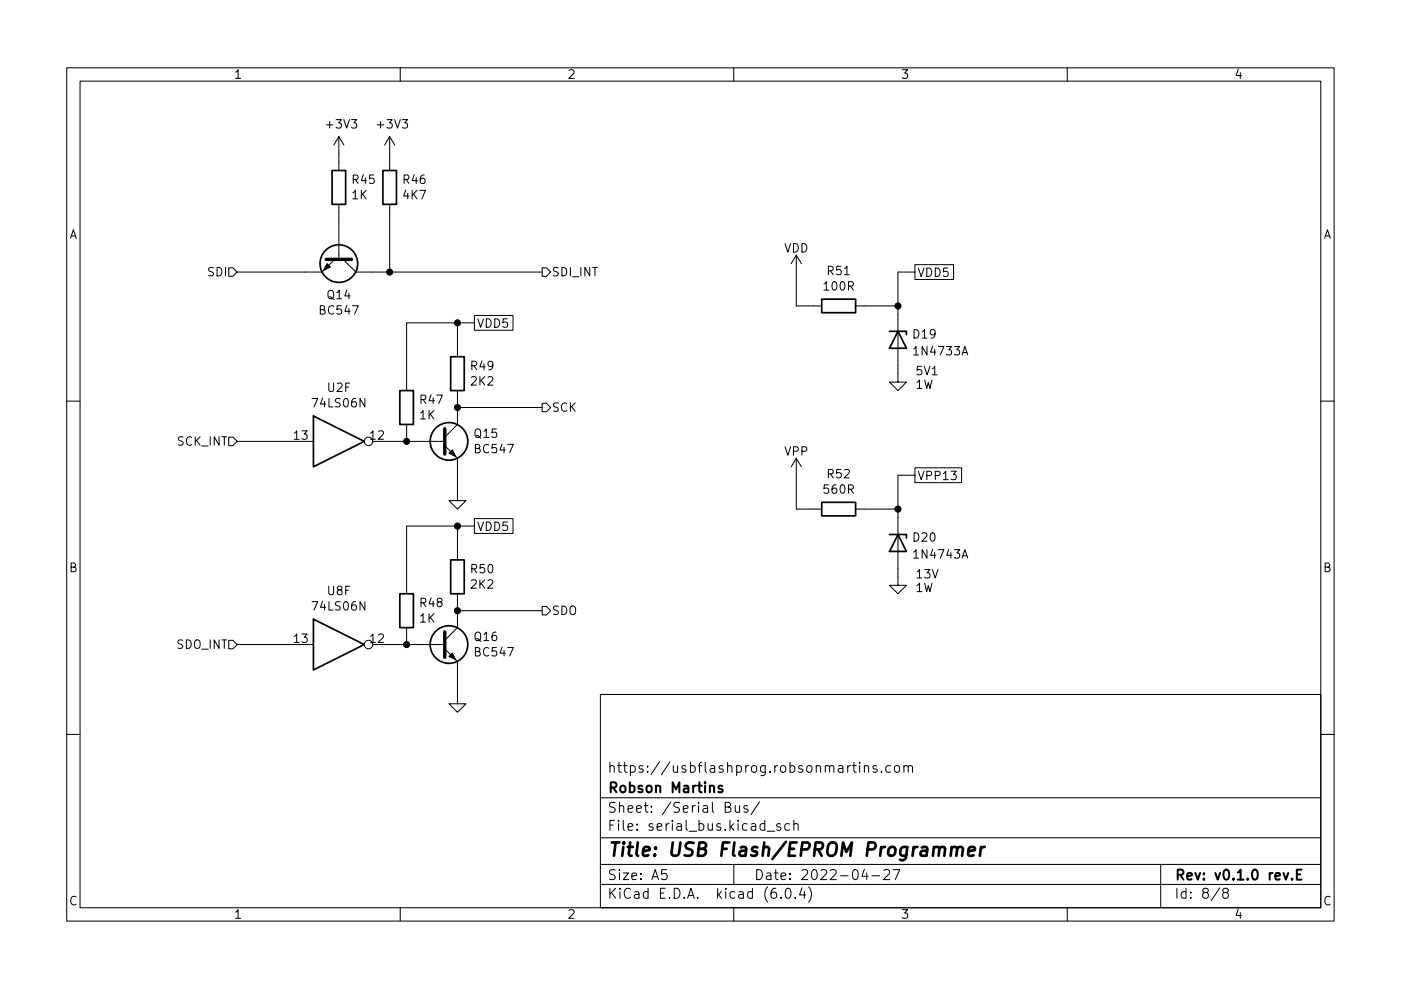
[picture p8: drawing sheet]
<svg xmlns="http://www.w3.org/2000/svg" width="297mm" height="210mm" viewBox="0 0 297 210" stroke-linecap="round" stroke-linejoin="round" font-family="sans-serif">
<g fill="none" stroke="#000" stroke-width=".22">
<path d="M14.1 14.4h268.8v181h-268.8zM17 17.2h263v175.4h-263zM84.9 14.4v2.8M155.6 14.4v2.8M226.3 14.4v2.8M71.8 29l-1 1.8M71.8 29v7.2M71.8 29l1.1 1.8M82.6 29l-1.1 1.8M82.6 29v7.2M82.6 29l1.1 1.8M48.5 56.8h.9l.9 .9-.9 .9h-.9z"/>
<path d="M70.9 55l-2.6 2.7h-18M71.8 43.4v11.6M72.7 55l2.7 2.7h39.5M82.6 43.4v14.3M114.9 56.8h.9l.9 .9-.9 .9h-.9zM168.8 54.1l-1 1.8M168.8 54.1v10.8h5.4M168.8 54.1l1.1 1.8M194 57.7h-3.6v23.4h1.8l-1.8 1.8-1.8-1.8h1.8M194 56.2h8.2v3.1h-8.2zM97 68.5v7.2M100.6 66.9h8.2v3.2h-8.2z"/>
<path d="M100.6 68.5h-14.4v14.4M181.4 64.9h9M14.1 85.1h2.9M48.5 92.7h.9l.9 .9-.9 .9h-.9zM50.3 93.6h16.2M79 93.6h15.3M86.2 90.1v3.5M94.3 94.5l2.7 2.7v9h1.8l-1.8 1.8-1.8-1.8h1.8M97 82.9v7.2l-2.7 2.6M97 86.5h17.9M114.9 85.6h.9l.9 .9-.9 .9h-.9zM168.8 97.2v10.8h5.4"/>
<path d="M168.8 97.2l-1 1.8M168.8 97.2l1.1 1.8M194 99.3h9.9v3.1h-9.9zM280 85.1h2.9M97 111.6v7.2M100.6 110h8.2v3.2h-8.2zM100.6 111.6h-14.4v14.4M181.4 108h9M194 100.8h-3.6v23.4h1.8l-1.8 1.8-1.8-1.8h1.8M48.5 135.9h.9l.9 .9-.9 .8h-.9zM50.3 136.8h16.2M79 136.8h15.3"/>
<path d="M86.2 133.2v3.6M94.3 137.6l2.7 2.7v9h1.8l-1.8 1.8-1.8-1.8h1.8M97 126v7.2l-2.7 2.7M97 129.6h17.9M114.9 128.7h.9l.9 .9-.9 .9h-.9zM14.1 155.8h2.9M127.3 147.3h152.7v45.3h-152.7zM280 155.8h2.9M127.3 177.7h152.7M127.3 169.3h152.7M153.8 171.2l.9-.1 .2-.3-.1-.4-.3-.2h-.7v2.1h.8a.57 .57 0 0 0 .4-.6 .57 .57 0 0 0-.5-.5M155.9 170.9l.1 1.3a.58 .58 0 0 0 .8-.1"/>
<path d="M156.8 170.9v1.4M158.5 171l-.5-.1-.3 .3 .1 .3 .7 .2v.5h-.8M161 170.1l-1.8 2.7M162.7 176.4h1.6M165.5 174.8l-.5-.1-.3 .3 .1 .4 .7 .2v.5h-.8M167.4 174.8l-.6-.1-.4 .4v.7l.2 .3h.8M168.3 174.9a.53 .53 0 0 1 .9 .1v1.2M168.3 174v2.2M180.7 162.4h.8M181 161.7v1.9l.1 .2 .4 .1M182.3 161.7v.2M182.3 162.4v1.5"/>
<path d="M183.3 162.6a.53 .53 0 0 1 .9 .1v1.2M183.3 162.4v1.5M185.9 162.5l-.5-.1-.3 .3 .1 .3 .7 .2v.6h-.8M186.9 163.7v.2M188.8 162.5l-.6-.1-.4 .4v.7l.2 .3h.8M189.8 162.5a.58 .58 0 0 1 .9 .3v.7a.58 .58 0 0 1-.5 .4 .58 .58 0 0 1-.6-.4v-.7zM191.6 162.6a.53 .53 0 0 1 1 .1v1.2M191.6 162.4v1.5M192.6 162.7l.3-.3 .5 .1 .1 1.4M84.9 192.6v2.8M127.3 187.6h152.7M127.3 183.4h152.7"/>
<path d="M141.3 184.5h-1l-.1 1 .3-.2 .7 .1 .2 .3-.1 .7-.3 .2h-.5l-.3-.2M155.6 192.6v2.8M155.6 183.4v4.2M165.6 190.4v.2M166.8 188.6l.4-.1a1.33 1.33 0 0 1 0 2.1h-.2a1.41 1.41 0 0 1-.2-2zM168.6 190.4v.2M170 188.4l-.5 1.5h1.3M170.5 189.2v1.4M171.4 188.2a2.43 2.43 0 0 1 0 3.2M183.3 184.4l-.5 1.5h1.3M183.8 185.2v1.4M184.9 185.8h1.6"/>
<path d="M187.4 184.7l.3-.2 .7 .1a.58 .58 0 0 1 .1 .8l-1.2 1.2h1.3M189.3 184.5h1.4l-.9 2.1M226.3 192.6v2.8M246.1 183.4v9.2M258.6 188.4l-1.8 2.7M259.6 189.4l-.4-.4 .1-.3 .3-.2 .6 .1 .2 .3-.1 .3-.9 .3-.2 .3v.4l.4 .4h.4l.4-.4v-.4l-.4-.4"/>
<circle cx="78.1" cy="93.6" r=".9"/>
<circle cx="78.1" cy="136.8" r=".9"/>
</g>
<path d="M153.1 166.8l-.5-.1-.3 .3 .1 .3 .7 .2v.5h-.8M273.9 186.4v.2M275 185.5h.7M276 184.5h-1v2.1h1" fill="none" stroke="#000" stroke-width=".42"/>
<path d="M201.8 180a.7 .7 0 0 1 1.2 .1l-.2 1.5M201.8 179.7l-.2 1.9M208 179.7l-.2 1.9M208.8 179.7a.83 .83 0 0 0-.9 .5M203 180.1a.71 .71 0 0 1 1.1-.3l.1 .3-.2 1.5M205.3 180.6l1.4-.2-.1-.6-.8-.1-.4 .4-.2 1.1 .1 .2 .3 .2 .8-.2" fill="none" stroke="#000" stroke-width=".57"/>
<g fill="none" stroke="#000" stroke-width=".36">
<path d="M70.4 36.2h2.9v7.2h-2.9zM81.2 36.2h2.9v7.2h-2.9zM95.6 75.7h2.8v7.2h-2.8zM174.2 63.5h7.2v2.8h-7.2zM188.6 70.3h3.6v.7M190.4 70.3l1.8 3.6h-3.6zM66.5 88.3l10.7 5.3-10.7 5.4zM84.8 82.9h2.8v7.2h-2.8zM95.6 118.8h2.8v7.2h-2.8zM174.2 106.6h7.2v2.9h-7.2zM188.6 113.4h3.6v.7M190.4 113.4l1.8 3.6h-3.6z"/>
<path d="M66.5 131.4l10.7 5.4-10.7 5.3zM84.8 126h2.8v7.2h-2.8z"/>
<circle cx="71.8" cy="55.9" r="4"/>
<circle cx="95.2" cy="93.6" r="4"/>
<circle cx="95.2" cy="136.8" r="4"/>
</g>
<path d="M69.1 55h5.4M94.3 91v5.3M94.3 134.1v5.3" fill="none" stroke="#000" stroke-width=".72"/>
<g fill="#000" stroke="#000" stroke-width=".22">
<path d="M69.3 55.9l.7 .7-1.4 .8zM95.2 96.2l.7-.8 .7 1.5zM95.9 138.5l.7 1.5-1.4-.7z"/>
<circle cx="82.6" cy="57.7" r=".65"/>
<circle cx="97" cy="68.5" r=".65"/>
<circle cx="190.4" cy="64.9" r=".65"/>
<circle cx="86.2" cy="93.6" r=".65"/>
<circle cx="97" cy="86.5" r=".65"/>
<circle cx="97" cy="111.6" r=".65"/>
<circle cx="190.4" cy="108" r=".65"/>
<circle cx="86.2" cy="136.8" r=".65"/>
<circle cx="97" cy="129.6" r=".65"/>
</g>
<text font-size="3.9" x="128.7" y="181.7">Title: USB Flash/EPROM Programmer</text>
<g font-size="3">
<text x="128.7" y="164">https://usbflashprog.robsonmartins.com</text>
<text x="128.7" y="172.4">Sheet: /Serial Bus/</text>
<text x="128.7" y="168.2">Robson Martins</text>
<text x="128.7" y="176.3">File: serial_bus.kicad_sch</text>
<text x="128.7" y="190.7">KiCad E.D.A. kicad (6.0.4)</text>
<text x="128.7" y="186.7">Size: A5</text>
<text x="159.8" y="186.7">Date: 2022-04-27</text>
<text x="248.9" y="186.7">Rev: v0.1.0 rev.E</text>
<text x="248.9" y="190.7">Id: 8/8</text>
</g>
<g font-size="2.6">
<text x="49.5" y="16.7">1</text>
<text x="120.2" y="16.7">2</text>
<text x="190.9" y="16.7">3</text>
<text x="261.6" y="16.7">4</text>
<text x="14.6" y="50.7">A</text>
<text x="280.5" y="50.7">A</text>
<text x="14.6" y="121.4">B</text>
<text x="280.5" y="121.4">B</text>
<text x="14.6" y="192.1">C</text>
<text x="49.5" y="194.9">1</text>
<text x="120.2" y="194.9">2</text>
<text x="190.9" y="194.9">3</text>
<text x="261.6" y="194.9">4</text>
<text x="280.5" y="192.1">C</text>
</g>
<g font-size="2.5">
<text x="69.4" y="27.3">+3V3</text>
<text x="80.2" y="27.3">+3V3</text>
<text x="74.8" y="39">R45</text>
<text x="85.6" y="39">R46</text>
<text x="74.6" y="42.3">1K</text>
<text x="85.6" y="42.3">4K7</text>
<text x="166.2" y="53.6">VDD</text>
<text x="44.2" y="58.6">SDI</text>
<text x="116.9" y="58.6">SDI_INT</text>
<text x="175.5" y="58.4">R51</text>
<text x="194.4" y="58.7">VDD5</text>
<text x="69.5" y="63.5">Q14</text>
<text x="174.8" y="61.6">100R</text>
<text x="68" y="66.7">BC547</text>
<text x="101" y="69.5">VDD5</text>
<text x="193.7" y="71.8">D19</text>
<text x="194.1" y="75.4">1N4733A</text>
<text x="69.5" y="83.2">U2F</text>
<text x="99.9" y="78.5">R49</text>
<text x="99.9" y="81.8">2K2</text>
<text x="194" y="79.6">5V1</text>
<text x="194" y="82.5">1W</text>
<text x="66.6" y="86.4">74LS06N</text>
<text x="89" y="89">1K</text>
<text x="89.2" y="85.7">R47</text>
<text x="116.9" y="87.4">SCK</text>
<text x="37.6" y="94.5">SCK_INT</text>
<text x="62.4" y="93.3">13</text>
<text x="78.5" y="93.3">12</text>
<text x="100.7" y="92.9">Q15</text>
<text x="100.8" y="96.2">BC547</text>
<text x="166.3" y="96.7">VPP</text>
<text x="175.5" y="101.5">R52</text>
<text x="194.4" y="101.9">VPP13</text>
<text x="174.8" y="104.7">560R</text>
<text x="101" y="112.6">VDD5</text>
<text x="193.7" y="114.9">D20</text>
<text x="194.1" y="118.5">1N4743A</text>
<text x="99.9" y="121.6">R50</text>
<text x="99.9" y="124.9">2K2</text>
<text x="194" y="122.7">13V</text>
<text x="194" y="125.6">1W</text>
<text x="66.6" y="129.5">74LS06N</text>
<text x="69.5" y="126.3">U8F</text>
<text x="89.2" y="128.8">R48</text>
<text x="116.9" y="130.5">SDO</text>
<text x="37.5" y="137.6">SDO_INT</text>
<text x="62.4" y="136.4">13</text>
<text x="78.5" y="136.4">12</text>
<text x="89" y="132.1">1K</text>
<text x="100.7" y="136">Q16</text>
<text x="100.8" y="139.3">BC547</text>
</g>
</svg>
